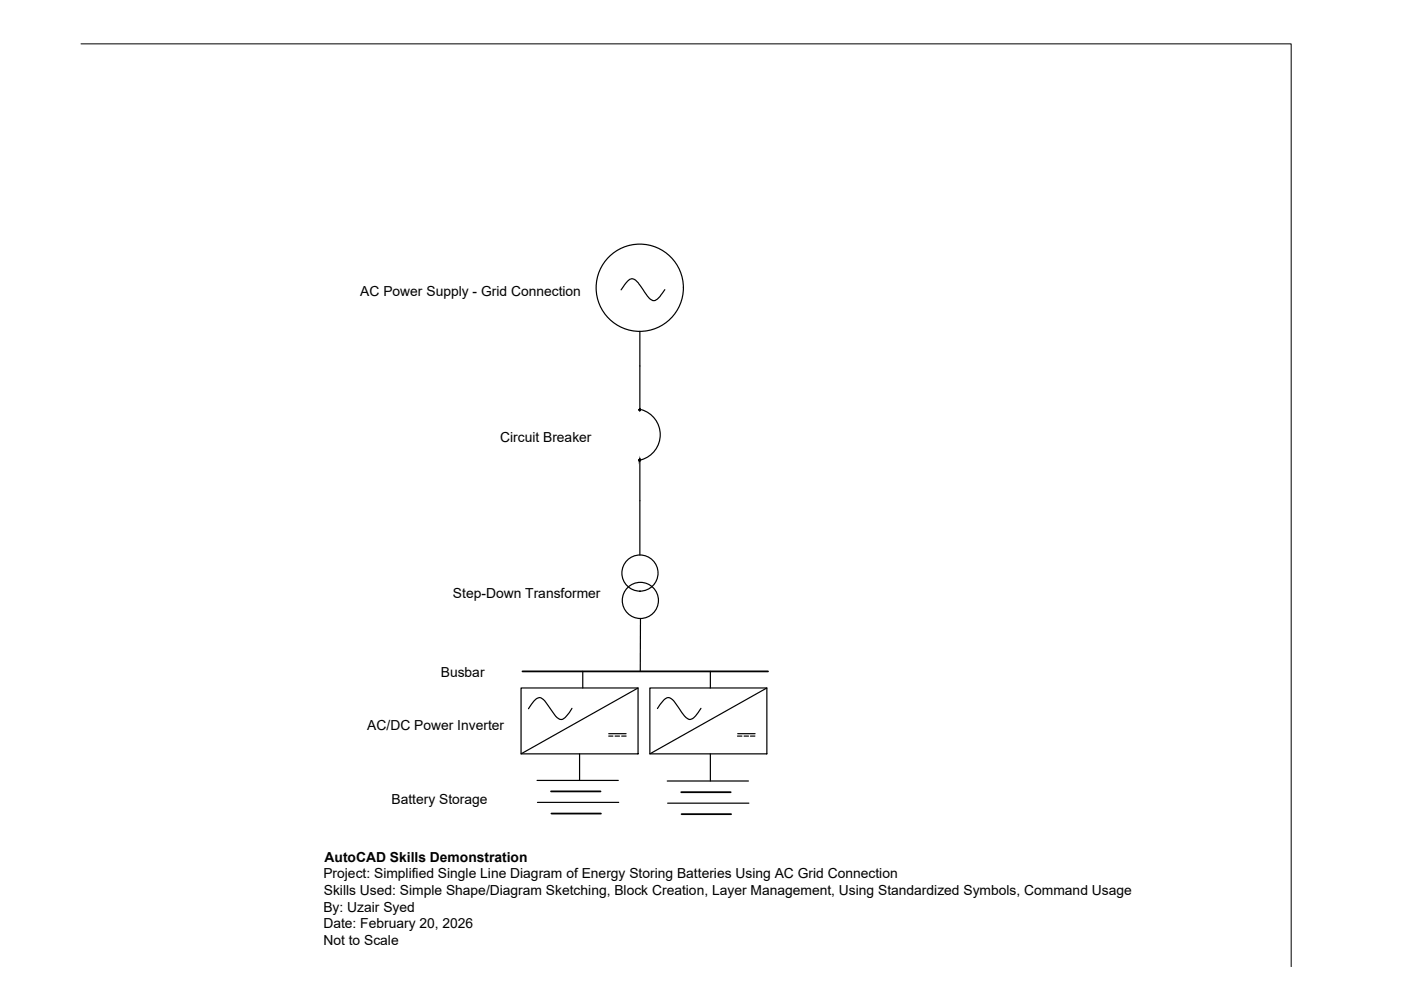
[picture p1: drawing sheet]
<svg xmlns="http://www.w3.org/2000/svg" width="297mm" height="210mm" viewBox="0 0 297 210" stroke-linecap="round" stroke-linejoin="round" font-family="sans-serif">
<!-- layer: Equipment Symbols -->
<g fill="none" stroke="#000" stroke-width=".25">
<path d="M135.7 77.6v9.3M141 61.4l-1.2 1.6a1.34 1.34 0 0 1-1.3 .7 1.34 1.34 0 0 1-1.2-.8 13.1 13.1 0 0 0-2.9-3.7 1.39 1.39 0 0 0-1.7 .8l-1 1.5M135.7 97.5v8.7M136 86.9a5.5 5.5 0 0 1 4 5.3 5.5 5.5 0 0 1-4 5.3M110.5 145.9h24.8v13.9h-24.8zM121.3 150.2l-1.2 1.6a1.29 1.29 0 0 1-1.1 .8 1.29 1.29 0 0 1-1.2-.8l-1.1-1.6a5.5 5.5 0 0 0-2-2.3 1.5 1.5 0 0 0-1.5 .8l-1.2 1.6M129.1 156.1h.8M129.1 155.6h3.6M130.4 156.1h.9M131.8 156.1h.9M135.3 145.9l-24.8 13.9M137.8 145.9h24.8v13.9h-24.8z"/>
<path d="M148.6 150.2l-1.1 1.6a1.29 1.29 0 0 1-1.2 .8 1.29 1.29 0 0 1-1.2-.8l-1.1-1.6a5.1 5.1 0 0 0-2-2.3 1.28 1.28 0 0 0-1.5 .8l-1.1 1.5M156.4 156.1h.9M156.4 155.6h3.7M157.8 156.1h.9M159.1 156.1h.9M162.6 145.9l-24.8 13.9M113.9 165.5h17.2M113.9 170.1h17.3M141.5 165.6h17.2M141.5 170.3h17.3"/>
<circle cx="135.6" cy="61" r="9.3"/>
<circle cx="135.6" cy="97.5" r=".15"/>
<circle cx="135.6" cy="86.9" r=".15"/>
<circle cx="135.7" cy="121.5" r="3.8"/>
<circle cx="135.8" cy="127.3" r="3.8"/>
</g>
<g fill="#000" stroke="#000" stroke-width=".21">
<path d="M135.5 97.4v.2zM135.5 97.5v.1zM135.6 97.4v.2zM135.7 97.4v.2z"/>
<path d="M135.5 86.8v.2zM135.5 86.8v.1z"/>
<path d="M135.6 86.8v.2zM135.6 86.8l-.1 .2zM135.5 86.8v.2zM135.5 86.8v.2z"/>
<path d="M135.6 97.4v.2zM135.5 97.4v.2zM135.5 97.4v.2z"/>
<path d="M135.6 86.8v.2zM135.6 86.8v.3z"/>
<path d="M135.6 86.8v.2zM135.6 86.8v.2zM135.6 86.8v.2zM135.6 86.8v.2z"/>
<path d="M135.6 97.4v.2zM135.6 97.4v.3z"/>
<path d="M135.6 97.4v.2zM135.6 97.4v.2zM135.6 97.4v.2z"/>
<path d="M135.7 86.8l-.1 .3zM135.6 86.8v.3z"/>
<path d="M135.7 97.4l-.1 .3zM135.6 97.4v.3z"/>
<path d="M135.7 86.8v.3zM135.7 86.8v.3z"/>
<path d="M135.7 86.8v.3zM135.7 86.8v.3z"/>
<path d="M135.7 97.4v.3zM135.7 97.4v.3z"/>
<path d="M135.7 97.4v.3zM135.7 97.4v.3z"/>
<path d="M135.7 86.8v.2zM135.7 86.8v.2z"/>
<path d="M135.7 97.4v.2zM135.7 97.4v.2z"/>
<path d="M135.8 86.9v.1zM135.8 86.8v.2zM135.8 86.8v.2zM135.8 86.8v.2z"/>
<path d="M135.8 86.8l-.1 .2zM135.7 86.8v.2zM135.7 86.8v.2zM135.7 86.8v.2z"/>
<path d="M135.8 97.5v.1zM135.8 97.5v.1z"/>
<path d="M135.8 97.5v.1zM135.8 97.4v.2z"/>
<path d="M135.8 97.4l-.1 .2zM135.7 97.4v.2zM135.7 97.4v.2z"/>
</g>
<path d="M116.8 167.8h10.5M116.9 172.5h10.5M144.4 168h10.5M144.5 172.6h10.5" fill="none" stroke="#000" stroke-width=".38"/>
<!-- layer: PrimaryPower -->
<path d="M135.7 70.3v7.3M135.7 106.2v11.5M135.8 131.2l-.1 11.2M122.9 159.8v5.7M123.6 142.4v3.5M150.6 142.4v3.5M150.6 159.8v5.8" fill="none" stroke="#000" stroke-width=".25"/>
<!-- layer: Busbar -->
<path d="M110.8 142.4h52" fill="none" stroke="#000" stroke-width=".38"/>
<!-- layer: Labels -->
<path d="M17.2 9.3h256.6v195.7" fill="none" stroke="#000" stroke-width=".21"/>
<g font-size="2.9">
<text x="76.4" y="62.8">AC Power Supply - Grid Connection</text>
<text x="106" y="93.7">Circuit Breaker</text>
<text x="96" y="126.7">Step-Down Transformer</text>
<text x="93.5" y="143.5">Busbar</text>
<text x="77.9" y="154.8">AC/DC Power Inverter</text>
<text x="83" y="170.5">Battery Storage</text>
<text x="68.8" y="182.7">AutoCAD Skills Demonstration</text>
<text x="68.6" y="186.2">Project: Simplified Single Line Diagram of Energy Storing Batteries Using AC Grid Connection</text>
<text x="68.7" y="189.8">Skills Used: Simple Shape/Diagram Sketching, Block Creation, Layer Management, Using Standardized Symbols, Command Usage</text>
<text x="68.6" y="193.3">By: Uzair Syed</text>
<text x="68.6" y="196.8">Date: February 20, 2026</text>
<text x="68.6" y="200.3">Not to Scale</text>
</g>
</svg>
